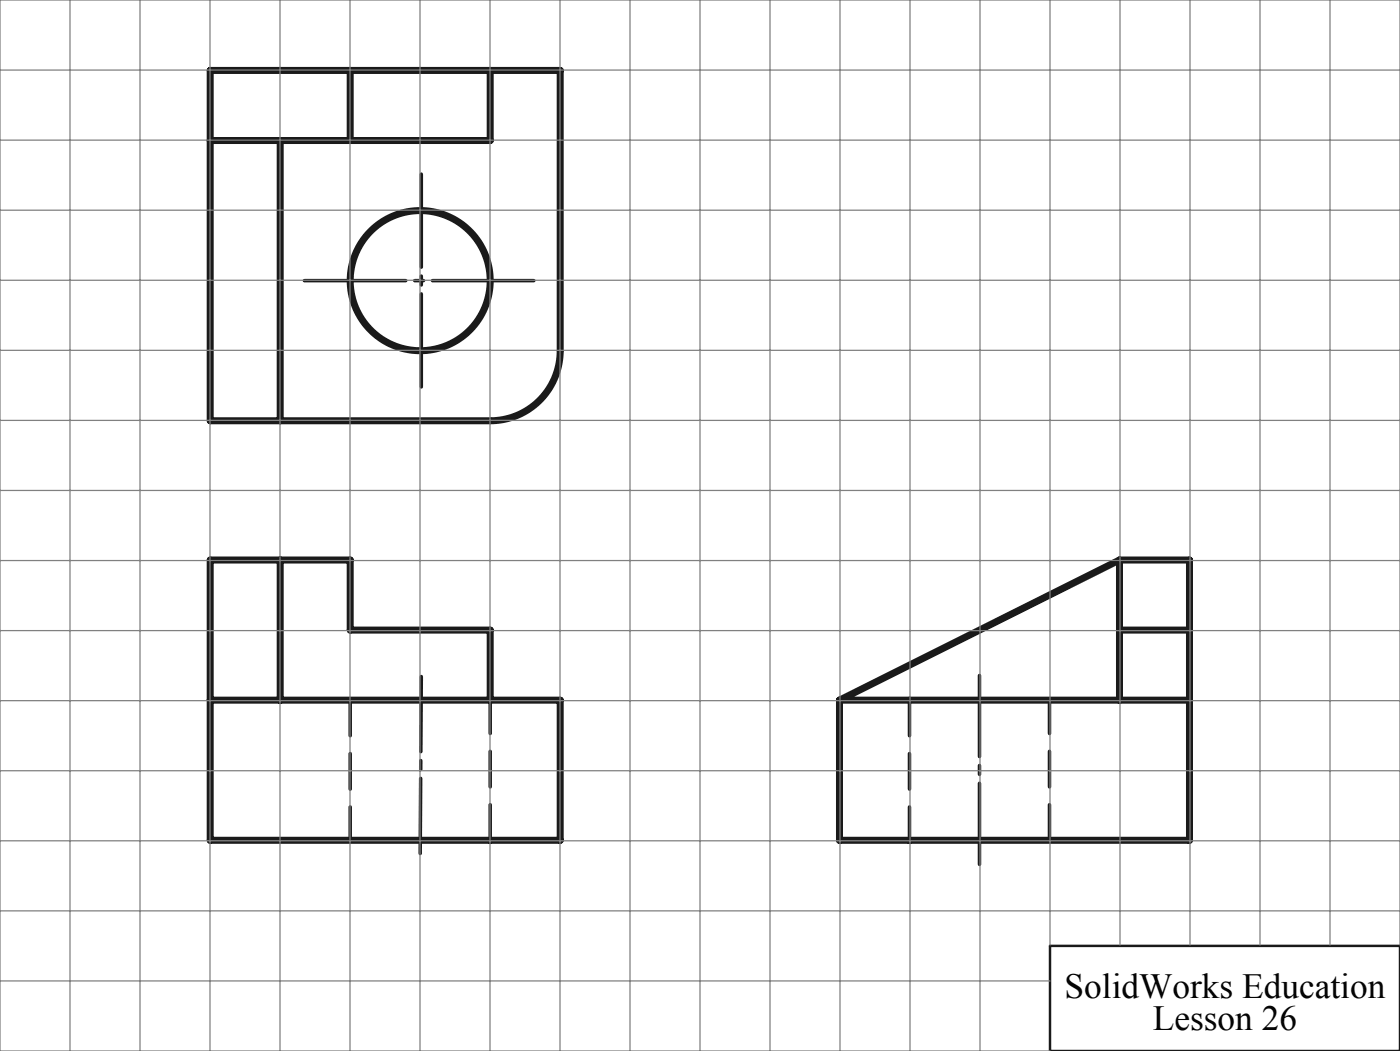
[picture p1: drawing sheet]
<svg xmlns="http://www.w3.org/2000/svg" width="200mm" height="150mm" viewBox="0 0 200 150" stroke-linecap="round" stroke-linejoin="round" font-family="sans-serif">
<g fill="none" stroke="#191924" stroke-width="1" stroke-linecap="butt">
<path d="M80 50.1a10 10 0 0 1-10 10"/>
<circle cx="60" cy="40.1" r="10"/>
</g>
<path d="M150 135h50v15h-50z" fill="none" stroke="#191924" stroke-width=".35"/>
<path d="M76.3 40.1h-32.8" fill="none" stroke="#191924" stroke-width=".5" stroke-dasharray="15.2 1.3 1.3 1.3" stroke-dashoffset=".8"/>
<path d="M60.2 24.9v30.3" fill="none" stroke="#191924" stroke-width=".5" stroke-dasharray="15.2 1.3 1.3 1.3" stroke-dashoffset="2"/>
<path d="M60 121.8l.2-25.2" fill="none" stroke="#191924" stroke-width=".5" stroke-dasharray="15.2 1.3 1.3 1.3" stroke-dashoffset="4.5"/>
<path d="M139.9 123.4v-27" fill="none" stroke="#191924" stroke-width=".5" stroke-dasharray="15.2 1.3 1.3 1.3" stroke-dashoffset="3.7"/>
<path d="M50 99.9v20M129.9 99.9v20M70 119.9v-20M149.9 119.9v-20" fill="none" stroke="#191924" stroke-width=".5" stroke-dasharray="5.1 2.5"/>
<path d="M50 10.1v10M70 10.1v10h-40M40 20.1v40M80 50.1v-40h-50v50h40M40 79.9v20M159.9 79.9h10v40h-50v-20M159.9 79.9v20M159.9 79.9l-40 20M30 99.9h50v20h-50v-40h20v10h20v10M119.9 99.9h50M159.9 89.9h10" fill="none" stroke="#191924" stroke-width="1"/>
<g fill="none" stroke="#808080" stroke-width=".18">
<path d="M0 10h200M10 0v150M20 0v150M30 0v150M40 0v150M50 0v150M60 0v150M70 0v150M80 0v150M90 0v150M100 0v150M110 0v150"/>
<path d="M120 0v150M130 0v150M140 0v150M150 0v134.9M160 0v134.9M170 0v134.9M180 0v134.9M190 0v134.9M0 30h200M0 20h200M0 50h200M0 40h200"/>
<path d="M0 70h200M0 60h200M0 90h200M0 80h200M0 110h200M0 100h200M0 130h200M0 120h200M200 134.9v-134.9h-200v150h150M0 140h150"/>
</g>
<g font-size="5">
<text x="152.1" y="142.4">SolidWorks Education</text>
<text x="164.7" y="147">Lesson 26</text>
</g>
</svg>
